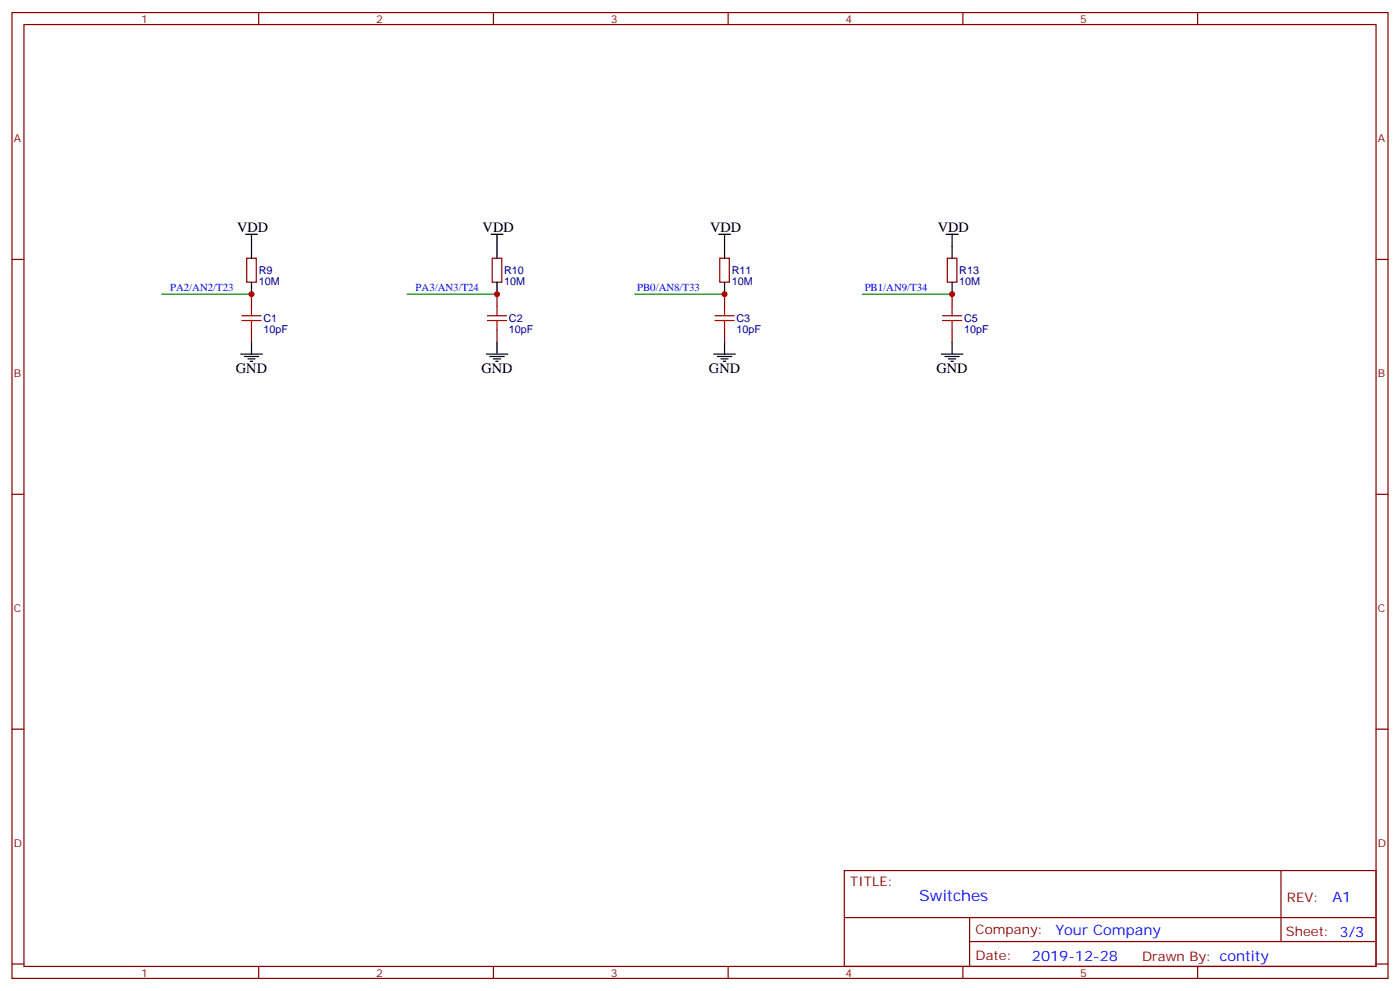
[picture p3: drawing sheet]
<svg xmlns="http://www.w3.org/2000/svg" width="412mm" height="292mm" viewBox="0 0 412 292" stroke-linecap="round" stroke-linejoin="round" font-family="sans-serif">
<g fill="none" stroke="#870000" stroke-width=".35">
<path d="M3.5 3.7h405.4v284.3h-405.4zM7.1 7.2h398.2v277.3h-398.2zM76.2 3.7v3.5M145.3 3.7v3.5M214.5 3.7v3.5M283.6 3.7v3.5M352.8 3.7v3.5M3.5 76.4h3.6M72.7 76h2.8v7.1h-2.8zM145 76h2.8v7.1h-2.8zM212 76h2.8v7.1h-2.8zM279 76h2.9v7.1h-2.9z"/>
<path d="M405.3 76.4h3.6M74.1 86.6v3.5M74.1 97.2v3.5M146.4 86.6v3.5M146.4 97.2v3.5M213.4 86.6v3.5M213.4 97.2v3.5M280.5 86.6v3.5M280.5 97.2v3.5M3.5 145.5h3.6M405.3 145.5h3.6M3.5 214.7h3.6"/>
<path d="M405.3 214.7h3.6M248.7 256.3h156.6v28.2h-156.6zM377.3 256.3v20.9M248.7 270.1h156.5M285.6 277.2h119.6M285.6 270.1v14.2M3.5 283.8h3.6M76.2 284.5v3.5M145.3 284.5v3.5M214.5 284.5v3.5M283.6 284.5v3.5M352.8 284.5v3.5"/>
<path d="M405.3 283.8h3.6"/>
</g>
<g fill="none" stroke="#000" stroke-width=".35">
<path d="M72.3 69h3.5M74.1 69v7M144.6 69h3.6M146.4 69v7M211.7 69h3.5M213.4 69v7M278.7 69h3.5M280.5 69v7M74.1 83.1v3.5M146.4 83.1v3.5M213.4 83.1v3.5M280.5 83.1v3.5"/>
<path d="M70.9 104.2h6.4M72 105h4.2M73 105.7h2.1M73.7 106.4h.7M74.1 100.7v3.5M143.2 104.2h6.4M144.3 105h4.2M145.3 105.7h2.2M146 106.4h.8M146.4 100.7v3.5M210.3 104.2h6.3M211.3 105h4.2"/>
<path d="M212.4 105.7h2.1M213.1 106.4h.7M213.4 100.7v3.5M277.3 104.2h6.3M278.3 105h4.3M279.4 105.7h2.1M280.1 106.4h.7M280.5 100.7v3.5"/>
</g>
<g fill="none" stroke="#a10000" stroke-width=".35">
<path d="M71.3 94.4h5.6M71.3 93h5.6M74.1 90.1v2.9M74.1 94.4v2.8M143.6 94.4h5.6M143.6 93h5.6M146.4 90.1v2.9M146.4 94.4v2.8M210.6 94.4h5.7M210.6 93h5.7M213.4 90.1v2.9M213.4 94.4v2.8"/>
<path d="M277.6 94.4h5.7M277.6 93h5.7M280.5 90.1v2.9M280.5 94.4v2.8"/>
</g>
<path d="M47.6 86.6h26.5M119.9 86.6h26.5M187 86.6h26.4M254 86.6h26.5" fill="none" stroke="#008700" stroke-width=".35"/>
<g fill="#c00">
<circle cx="213.4" cy="86.6" r=".88"/>
<circle cx="146.4" cy="86.6" r=".88"/>
<circle cx="74.1" cy="86.6" r=".88"/>
<circle cx="280.5" cy="86.6" r=".88"/>
</g>
<text font-size="4.6" fill="#00f" x="270.8" y="265.3">Switches</text>
<g font-size="4.2">
<text x="69.8" y="68.3">VDD</text>
<text x="142.2" y="68.3">VDD</text>
<text x="209.2" y="68.3">VDD</text>
<text x="276.2" y="68.3">VDD</text>
<text x="69.5" y="109.9">GND</text>
<text x="141.8" y="109.9">GND</text>
<text x="208.8" y="109.9">GND</text>
<text x="275.9" y="109.9">GND</text>
</g>
<g font-size="4.2" fill="#00f">
<text x="392.5" y="265.6">A1</text>
<text x="310.9" y="275.1">Your Company</text>
<text x="304" y="282.9">2019-12-28</text>
</g>
<g font-size="3.9" fill="#800">
<text x="250.5" y="260.9">TITLE:</text>
<text x="379.1" y="265.6">REV:</text>
<text x="287.4" y="275.1">Company:</text>
<text x="378.7" y="275.7">Sheet: 3/3</text>
<text x="287.4" y="282.8">Date:</text>
<text x="336.4" y="282.8">Drawn By: contity</text>
</g>
<g font-size="3.2" fill="#800">
<text x="41.6" y="6.7">1</text>
<text x="110.8" y="6.7">2</text>
<text x="179.9" y="6.7">3</text>
<text x="249.1" y="6.7">4</text>
<text x="318.2" y="6.7">5</text>
<text x="4.1" y="41.8">A</text>
<text x="405.9" y="41.8">A</text>
<text x="4.1" y="110.9">B</text>
<text x="405.9" y="110.9">B</text>
<text x="4.1" y="180.1">C</text>
<text x="405.9" y="180.1">C</text>
<text x="4.1" y="249.2">D</text>
<text x="405.9" y="249.2">D</text>
<text x="41.6" y="287.5">1</text>
<text x="110.8" y="287.5">2</text>
<text x="179.9" y="287.5">3</text>
<text x="249.1" y="287.5">4</text>
<text x="318.2" y="287.5">5</text>
</g>
<g font-size="3.2" fill="#000080">
<text x="76.2" y="83.9">10M</text>
<text x="76.2" y="80.7">R9</text>
<text x="148.5" y="83.9">10M</text>
<text x="148.5" y="80.7">R10</text>
<text x="215.5" y="83.9">10M</text>
<text x="215.5" y="80.7">R11</text>
<text x="282.6" y="83.9">10M</text>
<text x="282.6" y="80.7">R13</text>
<text x="77.6" y="94.8">C1</text>
<text x="149.9" y="94.8">C2</text>
<text x="217" y="94.8">C3</text>
<text x="284" y="94.8">C5</text>
<text x="77.6" y="98">10pF</text>
<text x="149.9" y="98">10pF</text>
<text x="217" y="98">10pF</text>
<text x="284" y="98">10pF</text>
</g>
<g font-size="3.2" fill="#00f">
<text x="50.1" y="85.7">PA2/AN2/T23</text>
<text x="122.4" y="85.7">PA3/AN3/T24</text>
<text x="187.7" y="85.7">PB0/AN8/T33</text>
<text x="254.7" y="85.7">PB1/AN9/T34</text>
</g>
</svg>
